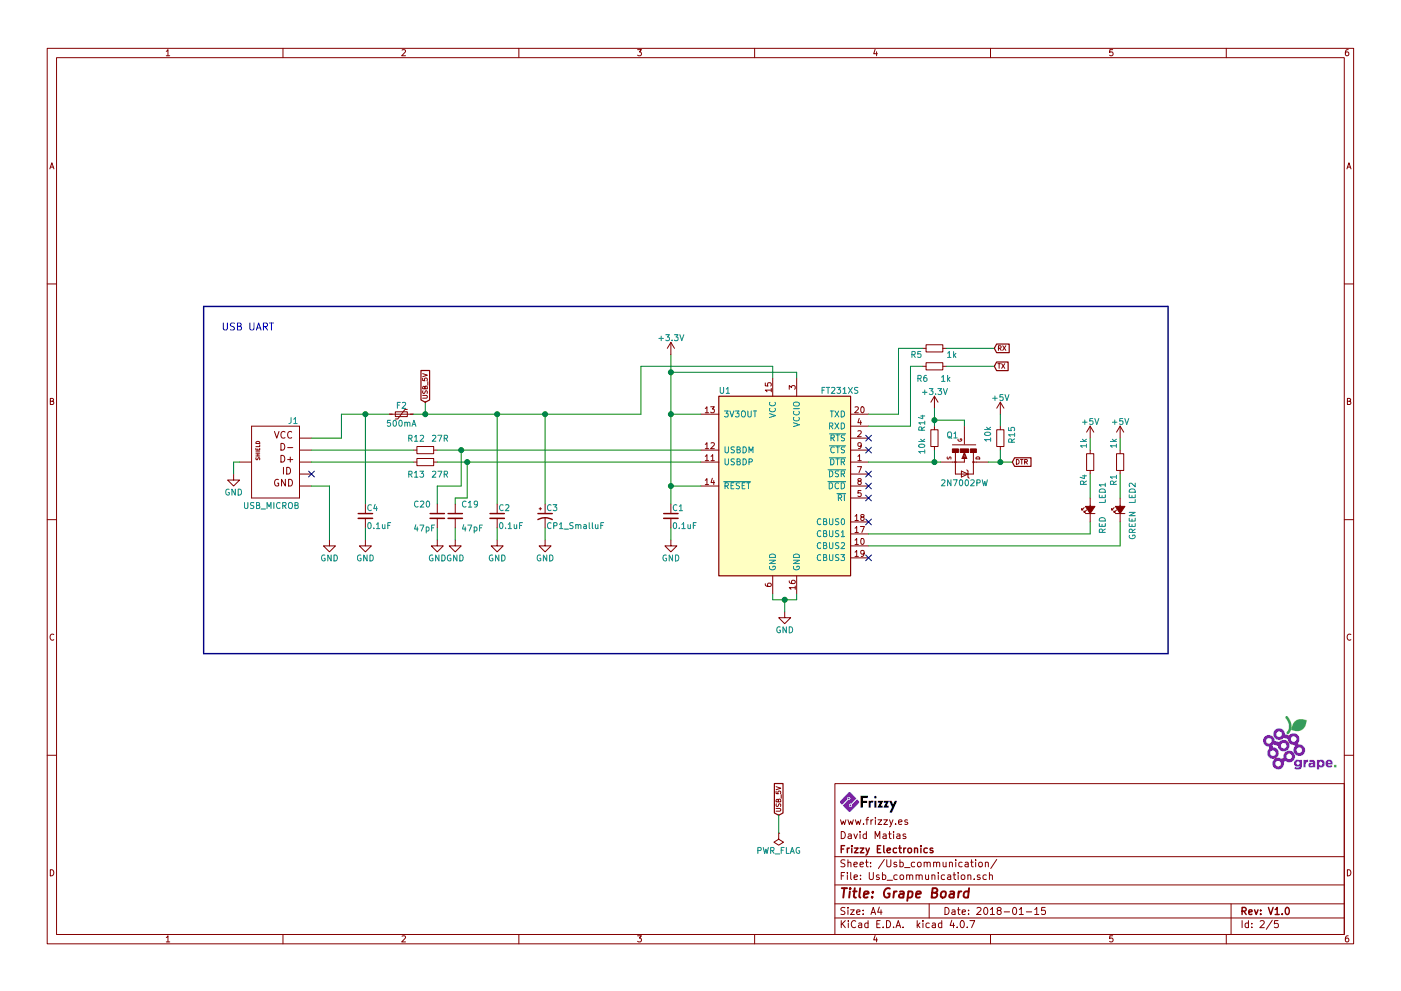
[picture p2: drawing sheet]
EESchema Schematic File Version 2
LIBS:74xgxx
LIBS:74xx
LIBS:5050_ws2811
LIBS:a4988-module
LIBS:ac-dc
LIBS:acs712
LIBS:actel
LIBS:adafruit
LIBS:adc-dac
LIBS:adxl345
LIBS:allegro
LIBS:Altera
LIBS:AMS1117
LIBS:analog_devices
LIBS:analog_switches
LIBS:ant
LIBS:at24c64
LIBS:atmel
LIBS:audio
LIBS:battery_management
LIBS:Battery_Management
LIBS:bbd
LIBS:bc56-12EWA
LIBS:bosch
LIBS:Bosch
LIBS:brooktre
LIBS:CH340G_D-SUN-V3.0-cache
LIBS:cmos4000
LIBS:cmos_ieee
LIBS:conn
LIBS:Connector
LIBS:contrib
LIBS:cp2103
LIBS:CP2102
LIBS:cypress
LIBS:dc-dc
LIBS:Decawave
LIBS:device
LIBS:dht11
LIBS:digital-audio
LIBS:diode
LIBS:Diode
LIBS:display
LIBS:Display
LIBS:driver_gate
LIBS:dsp
LIBS:DSP_Microchip_DSPIC33
LIBS:elec-unifil
LIBS:er-oled-ssd1306
LIBS:ESD_Protection
LIBS:esp8266ex
LIBS:esp8266-module
LIBS:ESP8266
LIBS:Espressif
LIBS:fe
LIBS:FPGA_Actel
LIBS:frizzy_ICs
LIBS:ft232rq
LIBS:ftdi
LIBS:Gajda_opto
LIBS:GeekAmmo
LIBS:gennum
LIBS:graphic
LIBS:Graphic
LIBS:GS6300
LIBS:gy-a4988_module
LIBS:hc11
LIBS:hc541
LIBS:hc-05
LIBS:HC164
LIBS:hlk-rm04
LIBS:infineon
LIBS:intel
LIBS:interface
LIBS:intersil
LIBS:ir
LIBS:irf7907
LIBS:isp_6p
LIBS:l298n
LIBS:L9110
LIBS:LargeKickstarter
LIBS:Lattice
LIBS:LED
LIBS:LEM
LIBS:LilyPad-Wearables
LIBS:linear
LIBS:LM2575
LIBS:Logic_74xgxx
LIBS:Logic_74xx
LIBS:Logic_CMOS_4000
LIBS:Logic_CMOS_IEEE
LIBS:logic_programmable
LIBS:Logic_TTL_IEEE
LIBS:logo
LIBS:logo-azura-wrench
LIBS:lt1129cst
LIBS:M25P05
LIBS:max
LIBS:max1538
LIBS:maxim
LIBS:mcp1640
LIBS:mcp1640b
LIBS:mcp73831
LIBS:MCP3208
LIBS:MCU_Microchip_PIC10
LIBS:MCU_Microchip_PIC12
LIBS:MCU_Microchip_PIC16
LIBS:MCU_Microchip_PIC18
LIBS:MCU_Microchip_PIC24
LIBS:MCU_Microchip_PIC32
LIBS:MCU_NXP_Kinetis
LIBS:MCU_NXP_LPC
LIBS:MCU_NXP_S08
LIBS:MCU_Parallax
LIBS:MCU_ST_STM8
LIBS:MCU_ST_STM32
LIBS:MCU_Texas_MSP430
LIBS:mechanical
LIBS:Mechanical
LIBS:memory
LIBS:microchip
LIBS:microchip_dspic33dsc
LIBS:microchip_pic10mcu
LIBS:microchip_pic12mcu
LIBS:microchip_pic16mcu
LIBS:microchip_pic18mcu
LIBS:microchip_pic32mcu
LIBS:microcontrollers
LIBS:miniusb
LIBS:modules
LIBS:Motor
LIBS:motor_drivers
LIBS:motorola
LIBS:motors
LIBS:mp2109dq
LIBS:MP2307DN
LIBS:mpu9250
LIBS:msp430
LIBS:na10-psu
LIBS:nordicsemi
LIBS:nrf24l01
LIBS:nxp
LIBS:nxp_armmcu
LIBS:OF5032
LIBS:onsemi
LIBS:opto
LIBS:Oscillators
LIBS:philips
LIBS:pl2303
LIBS:pogopin
LIBS:power
LIBS:powerint
LIBS:powerjack
LIBS:Power_Management
LIBS:pspice
LIBS:pt4115
LIBS:references
LIBS:regul
LIBS:Relay
LIBS:relays
LIBS:RF_Bluetooth
LIBS:rfcom
LIBS:RFSolutions
LIBS:RJ45-ENCODER
LIBS:rtl8196
LIBS:rv3029c2
LIBS:Sensor_Current
LIBS:Sensor_Humidity
LIBS:sensors
LIBS:silabs
LIBS:siliconi
LIBS:smd oscillator
LIBS:songle_relay
LIBS:SparkFun-Aesthetics
LIBS:SparkFun-AnalogIC
LIBS:SparkFun-Boards
LIBS:SparkFun-Capacitors
LIBS:SparkFun-Connectors
LIBS:SparkFun-DigitalIC
LIBS:SparkFun-DiscreteSemi
LIBS:SparkFun-Displays
LIBS:SparkFun-Electromechanical
LIBS:SparkFun-FreqCtrl
LIBS:SparkFun-LED
LIBS:SparkFun-Passives
LIBS:SparkFun-PowerIC
LIBS:SparkFun-Resistors
LIBS:SparkFun-Retired
LIBS:SparkFun-RF
LIBS:SparkFun-Sensors
LIBS:spiflash_16m
LIBS:st1s10
LIBS:stc12c5a60s2
LIBS:stepper_drivers
LIBS:stm8
LIBS:stm32
LIBS:STM32F100RBT6B
LIBS:stpdn
LIBS:supertex
LIBS:Switch
LIBS:switches
LIBS:tcs3200d
LIBS:tda5144
LIBS:Teensy_3_and_LC_Series_Boards_v1.1
LIBS:test
LIBS:texas
LIBS:texas-msp
LIBS:tlv70233
LIBS:tp4056
LIBS:transf
LIBS:Transformer
LIBS:Transistor
LIBS:transistors
LIBS:triac_thyristor
LIBS:ts812c
LIBS:ttl_ieee
LIBS:usb_a
LIBS:usb-a-pcb
LIBS:usb_ax2
LIBS:User-Submitted
LIBS:Valve
LIBS:valves
LIBS:video
LIBS:w25q32bv
LIBS:wiznet
LIBS:Worldsemi
LIBS:xc3s100etq144
LIBS:xc3s500evq100
LIBS:xc6slx9-tqg144
LIBS:XC9572-TQ100
LIBS:Xicor
LIBS:xilinx
LIBS:xilinx-artix7
LIBS:xilinx-kintex7
LIBS:xilinx_spartan3_virtex4_and_5
LIBS:xilinx-spartan6
LIBS:xilinx-virtex5
LIBS:xilinx-virtex6
LIBS:xilinx-virtex7
LIBS:zetex
LIBS:Zilog
LIBS:рэс-49
LIBS:тпг-1
LIBS:Grape-cache
EELAYER 25 0
EELAYER END
$Descr A4 11693 8268
encoding utf-8
Sheet 2 5
Title "Grape Board"
Date "2018-01-15"
Rev "V1.0"
Comp "Frizzy Electronics"
Comment1 "David Matias"
Comment2 "www.frizzy.es"
Comment3 ""
Comment4 ""
$EndDescr
$Comp
L MOSFET-NCHANNEL2N7002PW Q1
U 1 1
P 8050 3850
F 0 "Q1" V 7850 3700 50  0000 L BNN
F 1 "2N7002PW" V 8250 3650 50  0000 L BNN
F 2 "lib_sch:SOT-323_SC-70" H 8080 4000 20  0001 C CNN
F 3 "" H 8050 3850 60  0001 C CNN
	1    8050 3850
	0    1    1    0   
$EndComp
$Comp
L Polyfuse_Small F2
U 1 1
P 3350 3450
F 0 "F2" V 3275 3450 50  0000 C CNN
F 1 "500mA" V 3425 3450 50  0000 C CNN
F 2 "lib_sch:R_1812" H 3400 3250 50  0001 L CNN
F 3 "" H 3350 3450 50  0001 C CNN
	1    3350 3450
	0    1    1    0   
$EndComp
$Comp
L R_Small R12
U 1 1
P 3550 3750
F 0 "R12" V 3450 3600 50  0000 L CNN
F 1 "27R" V 3450 3800 50  0000 L CNN
F 2 "lib_sch:R_0805" H 3550 3750 50  0001 C CNN
F 3 "" H 3550 3750 50  0001 C CNN
	1    3550 3750
	0    1    1    0   
$EndComp
$Comp
L CP1_Small C3
U 1 1
P 4550 4300
F 0 "C3" H 4560 4370 50  0000 L CNN
F 1 "CP1_SmalluF" H 4560 4220 50  0000 L CNN
F 2 "lib_sch:CP_Tantalum_Case-A_EIA-3216-18_Reflow" H 4550 4300 50  0001 C CNN
F 3 "" H 4550 4300 50  0001 C CNN
	1    4550 4300
	1    0    0    -1  
$EndComp
$Comp
L LED_Small_ALT LED1
U 1 1
P 9100 4250
F 0 "LED1" H 9150 4150 50  0000 L CNN
F 1 "RED" H 8900 4150 50  0000 L CNN
F 2 "lib_sch:LED_0805" V 9100 4250 50  0001 C CNN
F 3 "" V 9100 4250 50  0001 C CNN
	1    9100 4250
	0    -1   -1   0   
$EndComp
$Comp
L USB_MICROB_PLUGCONN-11752 J1
U 1 1
P 2300 3850
F 0 "J1" H 2110 4170 50  0000 L BNN
F 1 "USB_MICROB" H 2100 3460 50  0000 L BNN
F 2 "lib_sch:USB_Micro-B_Molex-105017-0001" H 2330 4000 20  0001 C CNN
F 3 "" H 2300 3850 60  0000 C CNN
	1    2300 3850
	-1   0    0    -1  
$EndComp
$Comp
L FT231XS U1
U 1 1
P 6550 4050
F 0 "U1" H 6000 4850 50  0000 L CNN
F 1 "FT231XS" H 6850 4850 50  0000 L CNN
F 2 "lib_sch:SSOP-20" H 6550 4050 50  0001 C CNN
F 3 "" H 6550 4050 50  0001 C CNN
	1    6550 4050
	1    0    0    -1  
$EndComp
$Comp
L GND #PWR01
U 1 1
P 2750 4500
F 0 "#PWR01" H 2750 4250 50  0001 C CNN
F 1 "GND" H 2750 4350 50  0000 C CNN
F 2 "" H 2750 4500 60  0000 C CNN
F 3 "" H 2750 4500 60  0000 C CNN
	1    2750 4500
	1    0    0    -1  
$EndComp
$Comp
L GND #PWR02
U 1 1
P 1950 3950
F 0 "#PWR02" H 1950 3700 50  0001 C CNN
F 1 "GND" H 1950 3800 50  0000 C CNN
F 2 "" H 1950 3950 60  0000 C CNN
F 3 "" H 1950 3950 60  0000 C CNN
	1    1950 3950
	1    0    0    -1  
$EndComp
$Comp
L C_Small C4
U 1 1
P 3050 4300
F 0 "C4" H 3060 4370 50  0000 L CNN
F 1 "0.1uF" H 3060 4220 50  0000 L CNN
F 2 "lib_sch:C_0805" H 3050 4300 50  0001 C CNN
F 3 "" H 3050 4300 50  0001 C CNN
	1    3050 4300
	1    0    0    -1  
$EndComp
$Comp
L GND #PWR03
U 1 1
P 3050 4500
F 0 "#PWR03" H 3050 4250 50  0001 C CNN
F 1 "GND" H 3050 4350 50  0000 C CNN
F 2 "" H 3050 4500 60  0000 C CNN
F 3 "" H 3050 4500 60  0000 C CNN
	1    3050 4500
	1    0    0    -1  
$EndComp
$Comp
L R_Small R13
U 1 1
P 3550 3850
F 0 "R13" V 3650 3700 50  0000 L CNN
F 1 "27R" V 3650 3900 50  0000 L CNN
F 2 "lib_sch:R_0805" H 3550 3850 50  0001 C CNN
F 3 "" H 3550 3850 50  0001 C CNN
	1    3550 3850
	0    1    1    0   
$EndComp
NoConn ~ 2600 3950
$Comp
L C_Small C20
U 1 1
P 3650 4300
F 0 "C20" H 3450 4400 50  0000 L CNN
F 1 "47pF" H 3450 4200 50  0000 L CNN
F 2 "lib_sch:C_0805" H 3650 4300 50  0001 C CNN
F 3 "" H 3650 4300 50  0001 C CNN
	1    3650 4300
	1    0    0    -1  
$EndComp
$Comp
L C_Small C19
U 1 1
P 3800 4300
F 0 "C19" H 3850 4400 50  0000 L CNN
F 1 "47pF" H 3850 4200 50  0000 L CNN
F 2 "lib_sch:C_0805" H 3800 4300 50  0001 C CNN
F 3 "" H 3800 4300 50  0001 C CNN
	1    3800 4300
	1    0    0    -1  
$EndComp
$Comp
L GND #PWR04
U 1 1
P 3650 4500
F 0 "#PWR04" H 3650 4250 50  0001 C CNN
F 1 "GND" H 3650 4350 50  0000 C CNN
F 2 "" H 3650 4500 60  0000 C CNN
F 3 "" H 3650 4500 60  0000 C CNN
	1    3650 4500
	1    0    0    -1  
$EndComp
$Comp
L GND #PWR05
U 1 1
P 3800 4500
F 0 "#PWR05" H 3800 4250 50  0001 C CNN
F 1 "GND" H 3800 4350 50  0000 C CNN
F 2 "" H 3800 4500 60  0000 C CNN
F 3 "" H 3800 4500 60  0000 C CNN
	1    3800 4500
	1    0    0    -1  
$EndComp
$Comp
L C_Small C2
U 1 1
P 4150 4300
F 0 "C2" H 4160 4370 50  0000 L CNN
F 1 "0.1uF" H 4160 4220 50  0000 L CNN
F 2 "lib_sch:C_0805" H 4150 4300 50  0001 C CNN
F 3 "" H 4150 4300 50  0001 C CNN
	1    4150 4300
	1    0    0    -1  
$EndComp
$Comp
L GND #PWR06
U 1 1
P 4150 4500
F 0 "#PWR06" H 4150 4250 50  0001 C CNN
F 1 "GND" H 4150 4350 50  0000 C CNN
F 2 "" H 4150 4500 60  0000 C CNN
F 3 "" H 4150 4500 60  0000 C CNN
	1    4150 4500
	1    0    0    -1  
$EndComp
$Comp
L GND #PWR07
U 1 1
P 4550 4500
F 0 "#PWR07" H 4550 4250 50  0001 C CNN
F 1 "GND" H 4550 4350 50  0000 C CNN
F 2 "" H 4550 4500 60  0000 C CNN
F 3 "" H 4550 4500 60  0000 C CNN
	1    4550 4500
	1    0    0    -1  
$EndComp
Wire Wire Line
	1950 3950 1950 3850
Wire Wire Line
	1950 3850 2000 3850
Wire Wire Line
	2600 4050 2750 4050
Wire Wire Line
	2750 4050 2750 4500
Wire Wire Line
	3050 4400 3050 4500
Wire Wire Line
	2600 3650 2850 3650
Wire Wire Line
	2850 3650 2850 3450
Wire Wire Line
	2850 3450 3250 3450
Wire Wire Line
	3050 4200 3050 3450
Connection ~ 3050 3450
Wire Wire Line
	2600 3750 3450 3750
Wire Wire Line
	3450 3850 2600 3850
Wire Wire Line
	3650 4500 3650 4400
Wire Wire Line
	3800 4400 3800 4500
Wire Wire Line
	3650 4200 3650 4050
Wire Wire Line
	3650 4050 3850 4050
Wire Wire Line
	3850 4050 3850 3750
Wire Wire Line
	3650 3750 5850 3750
Wire Wire Line
	3650 3850 5850 3850
Wire Wire Line
	3900 3850 3900 4150
Wire Wire Line
	3900 4150 3800 4150
Wire Wire Line
	3800 4150 3800 4200
Connection ~ 3850 3750
Connection ~ 3900 3850
Wire Wire Line
	4150 4400 4150 4500
Wire Wire Line
	4150 3450 4150 4200
Wire Wire Line
	3450 3450 5350 3450
Wire Wire Line
	3550 3450 3550 3350
Connection ~ 3550 3450
Wire Wire Line
	4550 4400 4550 4500
Wire Wire Line
	4550 3450 4550 4200
Connection ~ 4150 3450
Wire Wire Line
	6450 3150 6450 3050
Wire Wire Line
	6450 3050 5350 3050
Wire Wire Line
	5350 3050 5350 3450
Connection ~ 4550 3450
$Comp
L C_Small C1
U 1 1
P 5600 4300
F 0 "C1" H 5610 4370 50  0000 L CNN
F 1 "0.1uF" H 5610 4220 50  0000 L CNN
F 2 "lib_sch:C_0805" H 5600 4300 50  0001 C CNN
F 3 "" H 5600 4300 50  0001 C CNN
	1    5600 4300
	1    0    0    -1  
$EndComp
$Comp
L GND #PWR08
U 1 1
P 5600 4500
F 0 "#PWR08" H 5600 4250 50  0001 C CNN
F 1 "GND" H 5600 4350 50  0000 C CNN
F 2 "" H 5600 4500 60  0000 C CNN
F 3 "" H 5600 4500 60  0000 C CNN
	1    5600 4500
	1    0    0    -1  
$EndComp
Wire Wire Line
	5600 4400 5600 4500
Wire Wire Line
	5600 2950 5600 4200
Wire Wire Line
	5600 4050 5850 4050
Wire Wire Line
	5600 3450 5850 3450
Connection ~ 5600 4050
Wire Wire Line
	6650 3150 6650 3100
Wire Wire Line
	6650 3100 5600 3100
Connection ~ 5600 3450
Connection ~ 5600 3100
$Comp
L +3.3V #PWR09
U 1 1
P 5600 2950
F 0 "#PWR09" H 5600 2800 50  0001 C CNN
F 1 "+3.3V" H 5600 3090 50  0000 C CNN
F 2 "" H 5600 2950 60  0000 C CNN
F 3 "" H 5600 2950 60  0000 C CNN
	1    5600 2950
	1    0    0    -1  
$EndComp
$Comp
L GND #PWR010
U 1 1
P 6550 5100
F 0 "#PWR010" H 6550 4850 50  0001 C CNN
F 1 "GND" H 6550 4950 50  0000 C CNN
F 2 "" H 6550 5100 60  0000 C CNN
F 3 "" H 6550 5100 60  0000 C CNN
	1    6550 5100
	1    0    0    -1  
$EndComp
Wire Wire Line
	6450 4950 6450 5000
Wire Wire Line
	6450 5000 6650 5000
Wire Wire Line
	6550 5000 6550 5100
Wire Wire Line
	6650 5000 6650 4950
Connection ~ 6550 5000
NoConn ~ 7250 4650
NoConn ~ 7250 4350
NoConn ~ 7250 3650
NoConn ~ 7250 3750
NoConn ~ 7250 3950
NoConn ~ 7250 4050
NoConn ~ 7250 4150
$Comp
L R_Small R5
U 1 1
P 7800 2900
F 0 "R5" V 7850 2700 50  0000 L CNN
F 1 "1k" V 7850 3000 50  0000 L CNN
F 2 "lib_sch:R_0805" H 7800 2900 50  0001 C CNN
F 3 "" H 7800 2900 50  0001 C CNN
	1    7800 2900
	0    1    1    0   
$EndComp
$Comp
L R_Small R6
U 1 1
P 7800 3050
F 0 "R6" V 7900 2900 50  0000 L CNN
F 1 "1k" V 7900 3100 50  0000 L CNN
F 2 "lib_sch:R_0805" H 7800 3050 50  0001 C CNN
F 3 "" H 7800 3050 50  0001 C CNN
	1    7800 3050
	0    1    1    0   
$EndComp
Wire Wire Line
	7500 3450 7250 3450
Wire Wire Line
	7500 2900 7500 3450
Wire Wire Line
	7500 2900 7700 2900
Wire Wire Line
	7700 3050 7600 3050
Wire Wire Line
	7600 3050 7600 3550
Wire Wire Line
	7600 3550 7250 3550
Wire Wire Line
	7900 2900 8300 2900
Wire Wire Line
	7900 3050 8300 3050
Text GLabel 8300 2900 2    39   Input ~ 0
RX
Text GLabel 8300 3050 2    39   Input ~ 0
TX
$Comp
L LED_Small_ALT LED2
U 1 1
P 9350 4250
F 0 "LED2" H 9400 4150 50  0000 L CNN
F 1 "GREEN" H 9100 4150 50  0000 L CNN
F 2 "lib_sch:LED_0805" V 9350 4250 50  0001 C CNN
F 3 "" V 9350 4250 50  0001 C CNN
	1    9350 4250
	0    -1   -1   0   
$EndComp
Wire Wire Line
	7250 4450 9100 4450
Wire Wire Line
	9100 4450 9100 4350
Wire Wire Line
	9350 4350 9350 4550
Wire Wire Line
	9350 4550 7250 4550
$Comp
L R_Small R4
U 1 1
P 9100 3850
F 0 "R4" V 9150 3950 50  0000 L CNN
F 1 "1k" V 9150 3650 50  0000 L CNN
F 2 "lib_sch:R_0805" H 9100 3850 50  0001 C CNN
F 3 "" H 9100 3850 50  0001 C CNN
	1    9100 3850
	-1   0    0    1   
$EndComp
$Comp
L R_Small R1
U 1 1
P 9350 3850
F 0 "R1" V 9400 3950 50  0000 L CNN
F 1 "1k" V 9400 3650 50  0000 L CNN
F 2 "lib_sch:R_0805" H 9350 3850 50  0001 C CNN
F 3 "" H 9350 3850 50  0001 C CNN
	1    9350 3850
	-1   0    0    1   
$EndComp
Wire Wire Line
	9100 3950 9100 4150
Wire Wire Line
	9350 3950 9350 4150
$Comp
L +5V #PWR011
U 1 1
P 9100 3650
F 0 "#PWR011" H 9100 3500 50  0001 C CNN
F 1 "+5V" H 9100 3790 50  0000 C CNN
F 2 "" H 9100 3650 60  0000 C CNN
F 3 "" H 9100 3650 60  0000 C CNN
	1    9100 3650
	1    0    0    -1  
$EndComp
$Comp
L +5V #PWR012
U 1 1
P 9350 3650
F 0 "#PWR012" H 9350 3500 50  0001 C CNN
F 1 "+5V" H 9350 3790 50  0000 C CNN
F 2 "" H 9350 3650 60  0000 C CNN
F 3 "" H 9350 3650 60  0000 C CNN
	1    9350 3650
	1    0    0    -1  
$EndComp
Wire Wire Line
	9350 3650 9350 3750
Wire Wire Line
	9100 3650 9100 3750
Wire Wire Line
	7250 3850 7850 3850
$Comp
L R_Small R14
U 1 1
P 7800 3650
F 0 "R14" V 7900 3450 50  0000 L CNN
F 1 "10k" V 7900 3650 50  0000 L CNN
F 2 "lib_sch:R_0805" H 7800 3650 50  0001 C CNN
F 3 "" H 7800 3650 50  0001 C CNN
	1    7800 3650
	-1   0    0    1   
$EndComp
$Comp
L R_Small R15
U 1 1
P 8350 3650
F 0 "R15" V 8250 3550 50  0000 L CNN
F 1 "10k" V 8450 3550 50  0000 L CNN
F 2 "lib_sch:R_0805" H 8350 3650 50  0001 C CNN
F 3 "" H 8350 3650 50  0001 C CNN
	1    8350 3650
	-1   0    0    1   
$EndComp
Wire Wire Line
	7800 3750 7800 3850
Connection ~ 7800 3850
Wire Wire Line
	8250 3850 8450 3850
Wire Wire Line
	8350 3850 8350 3750
Connection ~ 8350 3850
$Comp
L +5V #PWR013
U 1 1
P 8350 3450
F 0 "#PWR013" H 8350 3300 50  0001 C CNN
F 1 "+5V" H 8350 3590 50  0000 C CNN
F 2 "" H 8350 3450 60  0000 C CNN
F 3 "" H 8350 3450 60  0000 C CNN
	1    8350 3450
	1    0    0    -1  
$EndComp
Wire Wire Line
	8350 3450 8350 3550
$Comp
L +3.3V #PWR014
U 1 1
P 7800 3400
F 0 "#PWR014" H 7800 3250 50  0001 C CNN
F 1 "+3.3V" H 7800 3540 50  0000 C CNN
F 2 "" H 7800 3400 60  0000 C CNN
F 3 "" H 7800 3400 60  0000 C CNN
	1    7800 3400
	1    0    0    -1  
$EndComp
Wire Wire Line
	7800 3400 7800 3550
Wire Wire Line
	7800 3500 8050 3500
Wire Wire Line
	8050 3500 8050 3550
Connection ~ 7800 3500
Text GLabel 8450 3850 2    39   Input ~ 0
DTR
Text GLabel 3550 3350 1    39   Input ~ 0
USB_5V
Text GLabel 6500 6800 1    39   Input ~ 0
USB_5V
$Comp
L PWR_FLAG #FLG015
U 1 1
P 6500 6950
F 0 "#FLG015" H 6500 7025 50  0001 C CNN
F 1 "PWR_FLAG" H 6500 7100 50  0000 C CNN
F 2 "" H 6500 6950 50  0001 C CNN
F 3 "" H 6500 6950 50  0001 C CNN
	1    6500 6950
	-1   0    0    1   
$EndComp
Wire Wire Line
	6500 6800 6500 6950
Wire Bus Line
	9750 2550 1700 2550
Wire Bus Line
	1700 2550 1700 5450
Wire Bus Line
	1700 5450 9750 5450
Wire Bus Line
	9750 5450 9750 2550
Text Notes 1850 2750 0    59   ~ 0
USB UART\n
$EndSCHEMATC
